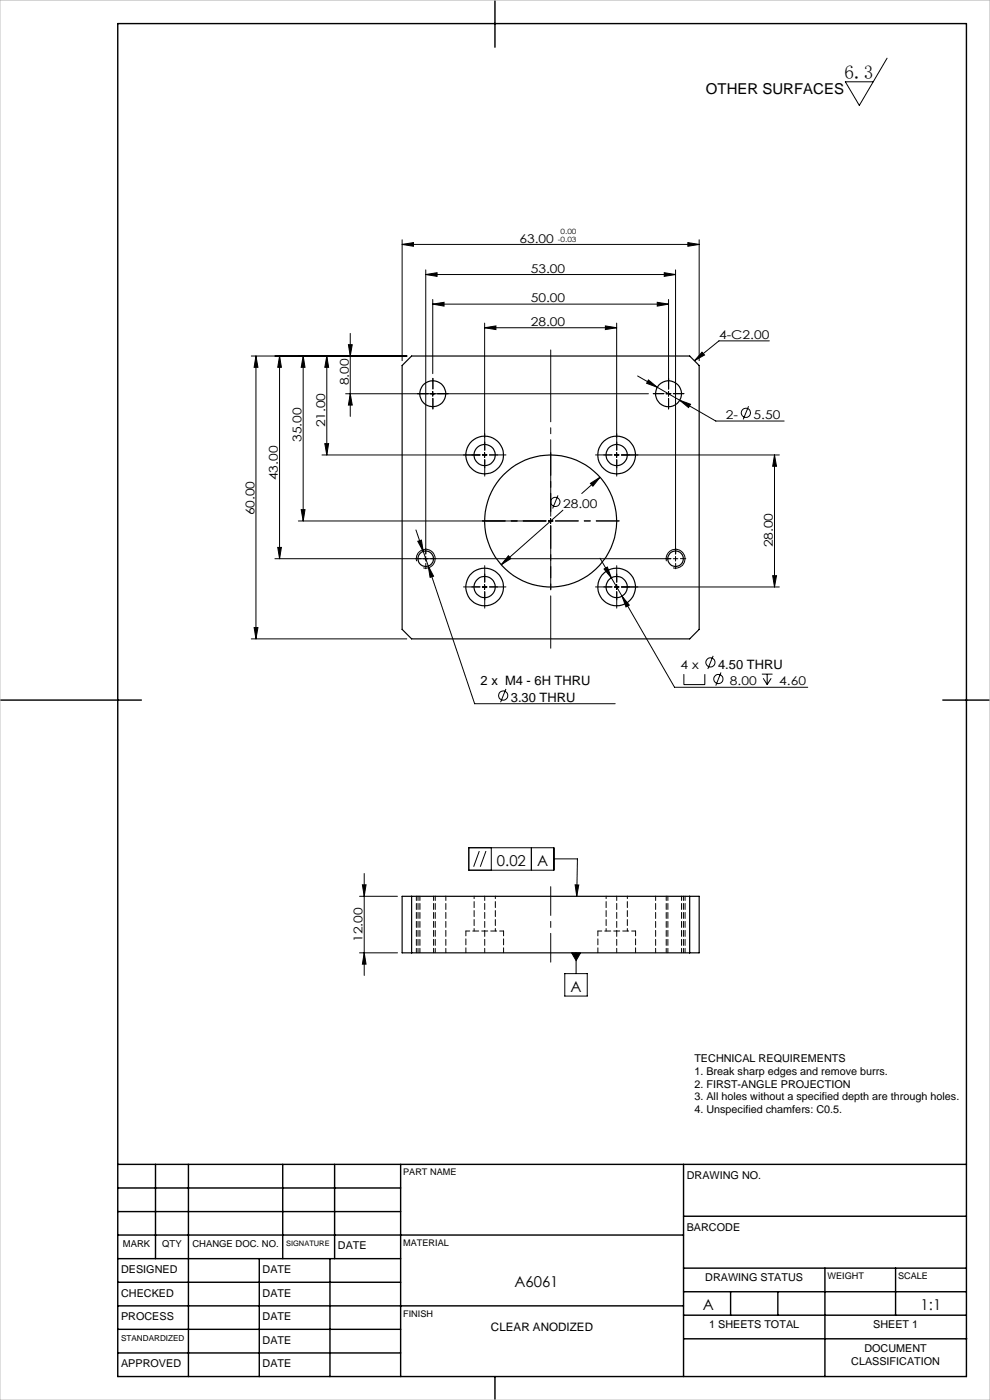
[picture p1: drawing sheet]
<svg xmlns="http://www.w3.org/2000/svg" width="210mm" height="297mm" viewBox="0 0 210 297" stroke-linecap="round" stroke-linejoin="round" font-family="sans-serif">
<g fill="none" stroke="#000" stroke-width=".21">
<path d="M188.2 12.3l-5.9 10.1-3-5h5.9M85.3 51.9l2.4-.4v.7zM85.3 50.9v25.6M85.3 51.9h63M90.3 58.2l2.4-.3v.7zM90.3 57.3v60.2M90.3 58.2h53M140.9 57.9l2.4 .3-2.4 .4zM143.3 57.3v60.2M145.9 51.5l2.4 .4-2.4 .3zM148.3 50.9v25.6M53.3 75.5h33"/>
<path d="M54.3 75.5l.4 2.4h-.8zM54.3 75.5v60M59.3 75.5l.4 2.4h-.8zM59.3 75.5v43M64.3 75.5l.4 2.4h-.8zM64.3 75.5v35M69.3 75.5l.4 2.4h-.8zM69.3 75.5v21M73.9 73.1h.8l-.4 2.4zM74.3 70.7v17.6M91.8 64.5l2.4-.4v.8zM91.8 63.5v15.8"/>
<path d="M91.8 64.5h50M102.8 69.5l2.4-.4v.8zM102.8 68.5v24.3M102.8 69.5h28M128.4 69.1l2.4 .4-2.4 .4zM130.8 68.5v24.3M135.3 79.8l16.5 9.5h14.5M139.4 64.1l2.4 .4-2.4 .4zM141.8 63.5v19M148.9 74.7l.5 .6-2.1 1.2zM163.2 72.3h-10.7l-5.2 4.2M68.3 96.5h33.5"/>
<path d="M68.9 94.1h.8l-.4 2.4zM73.3 83.5h64.2M74.3 83.5l.4 2.4h-.8zM91.8 83v1M102.3 96.5h1M102.8 96v1M130.3 96.5h1M130.8 96v1M131.8 96.5h33.5M137.5 80.6l1.9 1.6-2.2-.9zM141.3 83.5h1M141.8 83v1"/>
<path d="M144.2 84.9l2.3 .9-.5 .7zM158.8 86.2l-1.1 2.8M164.3 96.5l.4 2.4h-.8zM164.3 96.5v28M58.3 118.5h84M58.9 116.1h.8l-.4 2.4zM63.3 110.5h52.5M63.9 108.1h.8l-.4 2.4zM88.2 112.4l12.5 36.9h29.8M88.4 119.1a2 2 0 0 1 1.7-2.6 2 2 0 0 1 2.2 2.2 2 2 0 0 1-2.5 1.8M88.6 114.8l.8-.2 .4 2.4zM90.3 118v1"/>
<path d="M107.8 117.9l.6 .6-2.1 1.3zM116.3 110.5h1M116.8 110v1M118.4 105.1l-1.2 2.8M119.4 108.2l-13.1 11.6M125.2 102.5l2.1-1.3-1.5 1.9zM127.3 101.2l-3.9 3.5M127.3 118.4l2.4 4.2M141.4 119.1a2 2 0 0 1 1.7-2.6 2 2 0 0 1 2.2 2.2 2 2 0 0 1-2.5 1.8M142.8 118.5h1M143.3 118v1M53.3 135.5h33"/>
<path d="M53.9 133.1h.8l-.4 2.4zM90.8 120.1l1.2 2.1-.8 .3zM102.3 124.5h1M102.8 124v1M128.1 120.7l.7-.4 .9 2.3zM129.7 122.6l2.2 3.9M130.3 124.5h1M130.8 124v1M131.8 124.5h33.5M131.9 126.5l1.6 1.9-.7 .4zM131.9 126.5l11.2 19.3h28.2M151.3 139.1l-1.2 2.8"/>
<path d="M163.9 122.1h.8l-.4 2.4zM107.3 146.2l-1.1 2.8M145.1 143v2.2h4.4v-2.2M152.9 142.7l-1.1 2.7M161.6 143h2.3M161.9 143.9l.8 1.3M162.7 143v2.2M163.6 143.9l-.9 1.3M99.4 179.8h18.1v4.8h-18.1zM104.2 179.8v4.8M112.7 179.8v4.8M76.3 190.1h8"/>
<path d="M76.9 187.7h.7l-.3 2.4zM77.3 185.3v21.6M101.7 180.5l-1.2 3.4M103.1 180.5l-1.2 3.4M117.5 182.2h5l-.2 7.9M122 187.7h.8l-.5 2.4zM76.3 202.1h8M77.3 202.1l.3 2.4h-.7zM119.8 206.5h4.8v4.8h-4.8zM121.2 202.1h2l-1 1.7zM122.2 202.1v4.4"/>
<circle cx="158.2" cy="87.6" r=".98"/>
<circle cx="117.8" cy="106.5" r=".98"/>
<circle cx="106.7" cy="147.5" r=".97"/>
<circle cx="150.7" cy="140.5" r=".97"/>
<circle cx="152.4" cy="144.1" r=".98"/>
</g>
<path d="M116.8 109.5v-36.2" fill="none" stroke="#000" stroke-width=".21" stroke-dasharray="15.2 1.3 1.3 1.3" stroke-dashoffset="-1"/>
<path d="M115.8 110.5h-13.5M116.8 109.5v-13.5M116.8 111.5v13.5M117.8 110.5h13.5" fill="none" stroke="#000" stroke-width=".21" stroke-dasharray="15.2 1.3 1.3 1.3" stroke-dashoffset="10.4"/>
<path d="M116.8 111.5v26" fill="none" stroke="#000" stroke-width=".21" stroke-dasharray="15.2 1.3 1.3 1.3" stroke-dashoffset="4.1"/>
<g fill="none" stroke="#000" stroke-width=".21" stroke-dasharray="15.2 1.3 1.3 1.3">
<path d="M90.8 83.5h-2.2M91.8 82.5v-2.2M91.8 84.5v2.3M92.8 83.5h2.3M101.8 96.5h-1.7M101.8 96.5h-3.5M102.8 95.5v-1.7M102.8 97.5v1.8M102.8 95.5v-3.5M102.8 97.5v3.5M103.8 96.5h1.8M103.8 96.5h3.5"/>
<path d="M129.8 96.5h-1.7M129.8 96.5h-3.5M130.8 95.5v-1.7M130.8 97.5v1.8M130.8 95.5v-3.5M130.8 97.5v3.5M131.8 96.5h1.8M131.8 96.5h3.5M140.8 83.5h-2.2M141.8 82.5v-2.2M141.8 84.5v2.3M142.8 83.5h2.3"/>
<path d="M89.3 118.5h-1.1M90.3 117.5v-1.1M90.3 119.5v1.2M91.3 118.5h1.2M142.3 118.5h-1.1M143.3 117.5v-1.1M143.3 119.5v1.2M144.3 118.5h1.2M101.8 124.5h-1.7M101.8 124.5h-3.5M102.8 123.5v-1.7M102.8 125.5v1.8"/>
<path d="M102.8 123.5v-3.5M102.8 125.5v3.5M103.8 124.5h1.8M103.8 124.5h3.5M129.8 124.5h-1.7M129.8 124.5h-3.5M130.8 123.5v-1.7M130.8 125.5v1.8M130.8 123.5v-3.5M130.8 125.5v3.5M131.8 124.5h1.8M131.8 124.5h3.5"/>
</g>
<g fill="none" stroke="#000" stroke-width=".21" stroke-dasharray="1.3 .6" stroke-dashoffset=".3">
<path d="M88.3 190.1v12M88.7 190.1v12M89.1 190.1v12M102.8 190.1v12M139.1 190.1v12M141.3 190.1v12M141.7 190.1v12M92 202.1v-12M92.3 202.1v-12M94.6 202.1v-12M130.8 202.1v-12M144.6 202.1v-12"/>
<path d="M145 202.1v-12M145.3 202.1v-12"/>
</g>
<path d="M116.8 204.1v-16" fill="none" stroke="#000" stroke-width=".21" stroke-dasharray="15.2 1.3 1.3 1.3" stroke-dashoffset="9.1"/>
<g fill="none" stroke="#000" stroke-width=".3">
<path d="M25 5h180v287h-180zM105 0v10M0 148.5h30M200 148.5h10M25 247h180M25 257h60M25 252h60M33 247v20M40 247v45M60 247v20M71 247v20M85 247v45"/>
<path d="M145 247v45M145 258h60M25 277h120M25 272h60M25 267h60M25 262h120M55 267v25M70 267v25M145 279h60M145 269h60M145 274h60M155 274v5"/>
<path d="M165 274v5M175 269v23M190 269v10M25 287h60M25 282h60M105 292v5M145.1 284h60"/>
</g>
<path d="M0 0h210v297h-210z" fill="none" stroke="#c0c0c0" stroke-width=".21"/>
<g fill="#000">
<path d="M90.3 58.2l2.4-.3v.7zM140.9 57.9l2.4 .3-2.4 .4z"/>
<path d="M145.9 51.5l2.4 .4-2.4 .3zM85.3 51.9l2.4-.4v.7zM139.4 64.1l2.4 .4-2.4 .4zM91.8 64.5l2.4-.4v.8z"/>
<path d="M54.3 75.5l.4 2.4h-.8zM53.9 133.1h.8l-.4 2.4zM73.9 73.1h.8l-.4 2.4zM74.3 83.5l.4 2.4h-.8zM64.3 75.5l.4 2.4h-.8zM63.9 108.1h.8l-.4 2.4zM69.3 75.5l.4 2.4h-.8zM68.9 94.1h.8l-.4 2.4zM164.3 96.5l.4 2.4h-.8zM163.9 122.1h.8l-.4 2.4zM59.3 75.5l.4 2.4h-.8zM58.9 116.1h.8l-.4 2.4z"/>
<path d="M107.8 117.9l-1.5 1.9 2.1-1.3zM125.2 102.5l.6 .6 1.5-1.9zM148.9 74.7l.5 .6-2.1 1.2zM137.5 80.6l-.3 .7 2.2 .9zM144.2 84.9l1.8 1.6 .5-.7zM102.8 69.5l2.4-.4v.8zM128.4 69.1l2.4 .4-2.4 .4zM128.1 120.7l1.6 1.9-.9-2.3zM131.9 126.5l.9 2.3 .7-.4zM88.6 114.8l1.2 2.2-.4-2.4zM90.8 120.1l.4 2.4 .8-.3z"/>
<path d="M122 187.7h.8l-.5 2.4zM121.2 202.1l1 1.7 1-1.7z"/>
<path d="M77.3 202.1l.3 2.4h-.7zM76.9 187.7h.7l-.3 2.4z"/>
</g>
<g fill="none" stroke="#000" stroke-width=".25">
<path d="M85.3 77.5l2-2h59l2 2v56l-2 2h-59l-2-2zM85.3 190.1h63v12h-63zM87.3 190.1v12M146.3 190.1v12"/>
<circle cx="91.8" cy="83.5" r="2.75"/>
<circle cx="102.8" cy="96.5" r="4"/>
<circle cx="102.8" cy="96.5" r="2.25"/>
<circle cx="130.8" cy="96.5" r="2.25"/>
<circle cx="130.8" cy="96.5" r="4"/>
<circle cx="141.8" cy="83.5" r="2.76"/>
<circle cx="90.3" cy="118.5" r="1.65"/>
<circle cx="116.8" cy="110.5" r="14"/>
<circle cx="143.3" cy="118.5" r="1.65"/>
<circle cx="102.8" cy="124.5" r="4"/>
<circle cx="102.8" cy="124.5" r="2.25"/>
<circle cx="130.8" cy="124.5" r="2.25"/>
<circle cx="130.8" cy="124.5" r="4"/>
</g>
<path d="M106.8 197.5h-8M134.8 197.5h-8" fill="none" stroke="#000" stroke-width=".21" stroke-dasharray="1.3 .6" stroke-dashoffset=".4"/>
<path d="M98.8 197.5v4.6M126.8 197.5v4.6M106.8 202.1v-4.6M134.8 202.1v-4.6" fill="none" stroke="#000" stroke-width=".21" stroke-dasharray="1.3 .6" stroke-dashoffset=".2"/>
<path d="M100.6 190.1v7.4M105.1 197.5v-7.4M128.6 190.1v7.4M133.1 197.5v-7.4" fill="none" stroke="#000" stroke-width=".21" stroke-dasharray="1.3 .6" stroke-dashoffset=".7"/>
<text font-size="4.1" x="179.2" y="16.8">6.3</text>
<g font-size="3.2">
<text x="149.8" y="20">OTHER SURFACES</text>
<text x="105.4" y="183.6">0.02</text>
<text x="114" y="183.6">A</text>
<text x="121" y="210.4">A</text>
<text x="109.1" y="273">A6061</text>
<text x="149.1" y="277.9">A</text>
<text x="195.3" y="278">1:1</text>
</g>
<g font-size="2.7">
<text x="152.3" y="141.9">4.50 THRU</text>
<text x="102" y="145.4">2 x M4 - 6H THRU</text>
<text x="108.4" y="148.9">3.30 THRU</text>
</g>
<g font-size="2.6">
<text x="110.2" y="51.5">63.00</text>
<text x="112.6" y="57.9">53.00</text>
<text x="112.6" y="64.2">50.00</text>
<text x="112.6" y="69.2">28.00</text>
<text x="152.5" y="71.9">4-C2.00</text>
<text x="74" y="81.7" transform="rotate(-90 74 81.7)">8.00</text>
<text x="153.9" y="88.9">2-</text>
<text x="159.8" y="88.9">5.50</text>
<text x="64" y="93.8" transform="rotate(-90 64 93.8)">35.00</text>
<text x="69" y="90.7" transform="rotate(-90 69 90.7)">21.00</text>
<text x="59" y="101.9" transform="rotate(-90 59 101.9)">43.00</text>
<text x="119.4" y="107.8">28.00</text>
<text x="54" y="109.3" transform="rotate(-90 54 109.3)">60.00</text>
<text x="164" y="116.1" transform="rotate(-90 164 116.1)">28.00</text>
<text x="144.4" y="141.9">4 x</text>
<text x="154.8" y="145.4">8.00</text>
<text x="165.3" y="145.4">4.60</text>
<text x="76.9" y="199.8" transform="rotate(-90 76.9 199.8)">12.00</text>
</g>
<text font-size="2.5" x="104.1" y="282.3">CLEAR ANODIZED</text>
<g font-size="2.3">
<text x="147.3" y="225.4">TECHNICAL REQUIREMENTS</text>
<text x="147.3" y="228.1">1. Break sharp edges and remove burrs.</text>
<text x="147.3" y="230.7">2. FIRST-ANGLE PROJECTION</text>
<text x="147.3" y="233.4">3. All holes without a specified depth are through holes.</text>
<text x="147.3" y="236">4. Unspecified chamfers: C0.5.</text>
<text x="145.7" y="250">DRAWING NO.</text>
<text x="145.7" y="261">BARCODE</text>
<text x="71.7" y="265">DATE</text>
<text x="25.7" y="270">DESIGNED</text>
<text x="25.7" y="275.1">CHECKED</text>
<text x="55.7" y="270">DATE</text>
<text x="55.7" y="275.1">DATE</text>
<text x="149.6" y="271.8">DRAWING STATUS</text>
<text x="25.7" y="280.1">PROCESS</text>
<text x="55.7" y="280.1">DATE</text>
<text x="150.4" y="281.8">1 SHEETS TOTAL</text>
<text x="185.2" y="281.8">SHEET 1</text>
<text x="55.7" y="285">DATE</text>
<text x="183.4" y="286.8">DOCUMENT</text>
<text x="25.7" y="290">APPROVED</text>
<text x="55.7" y="290">DATE</text>
<text x="180.6" y="289.5">CLASSIFICATION</text>
</g>
<g font-size="2">
<text x="26.1" y="264.5">MARK</text>
<text x="34.4" y="264.5">QTY</text>
<text x="40.8" y="264.5">CHANGE DOC. NO.</text>
</g>
<g font-size="1.9">
<text x="85.5" y="249.3">PART NAME</text>
<text x="85.5" y="264.3">MATERIAL</text>
<text x="175.5" y="271.4">WEIGHT</text>
<text x="190.5" y="271.4">SCALE</text>
<text x="85.5" y="279.4">FINISH</text>
</g>
<text font-size="1.7" x="25.7" y="284.4">STANDARDIZED</text>
<text font-size="1.6" x="60.7" y="264.3">SIGNATURE</text>
<g font-size="1.5">
<text x="118.3" y="51.4">-0.03</text>
<text x="118.9" y="49.7">0.00</text>
</g>
</svg>
